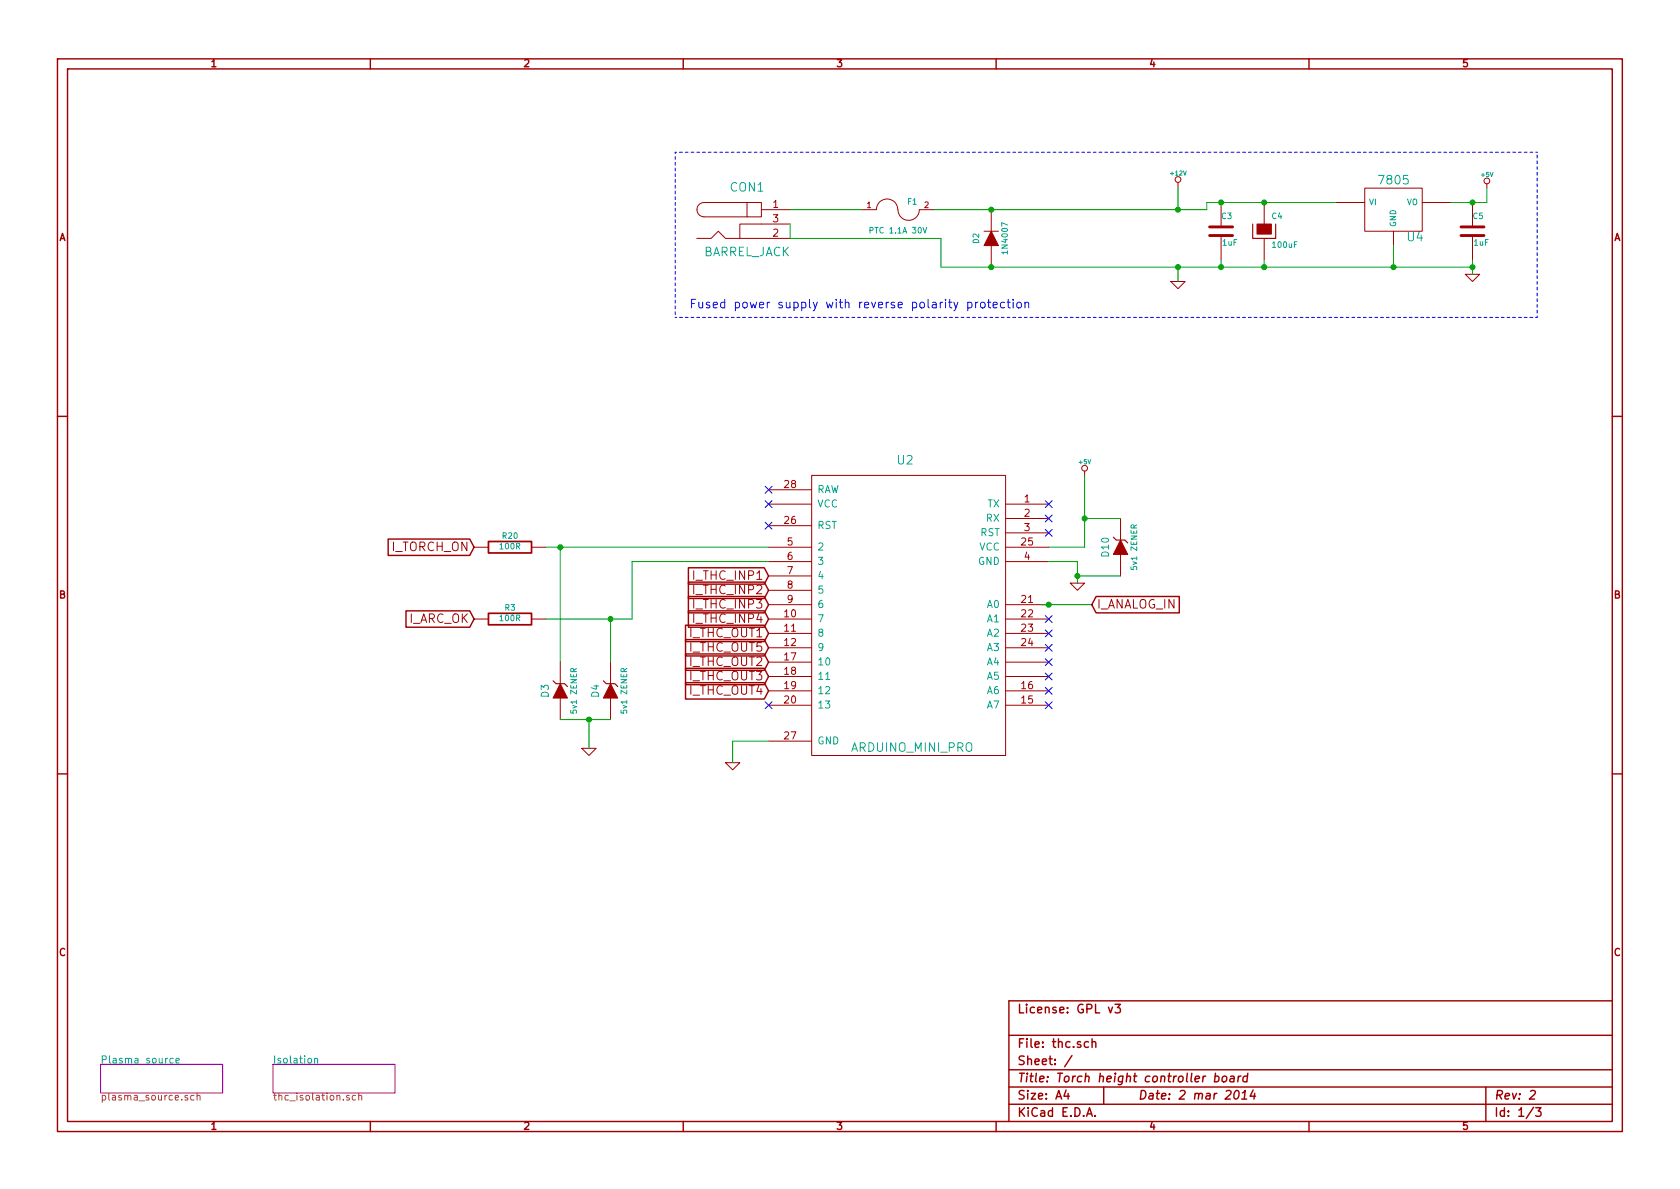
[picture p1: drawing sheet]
EESchema Schematic File Version 2
LIBS:db9_shield
LIBS:74hct04
LIBS:power
LIBS:device
LIBS:transistors
LIBS:conn
LIBS:linear
LIBS:regul
LIBS:74xx
LIBS:cmos4000
LIBS:adc-dac
LIBS:memory
LIBS:xilinx
LIBS:special
LIBS:microcontrollers
LIBS:dsp
LIBS:microchip
LIBS:analog_switches
LIBS:motorola
LIBS:texas
LIBS:intel
LIBS:audio
LIBS:interface
LIBS:digital-audio
LIBS:philips
LIBS:display
LIBS:cypress
LIBS:siliconi
LIBS:opto
LIBS:atmel
LIBS:contrib
LIBS:valves
LIBS:doors
LIBS:thc-cache
EELAYER 27 0
EELAYER END
$Descr A4 11693 8268
encoding utf-8
Sheet 1 3
Title "Torch height controller board"
Date "2 mar 2014"
Rev "2"
Comp ""
Comment1 "License: GPL v3"
Comment2 ""
Comment3 ""
Comment4 ""
$EndDescr
$Comp
L +12V #PWR5
U 1 1
P 8200 1300
F 0 "#PWR5" H 8200 1250 20  0001 C CNN
F 1 "+12V" H 8200 1400 30  0000 C CNN
F 2 "" H 8200 1300 60  0000 C CNN
F 3 "" H 8200 1300 60  0000 C CNN
	1    8200 1300
	1    0    0    -1  
$EndComp
Wire Wire Line
	6500 1450 8400 1450
Wire Wire Line
	8200 1450 8200 1300
$Comp
L GND #PWR6
U 1 1
P 8200 1950
F 0 "#PWR6" H 8200 1950 30  0001 C CNN
F 1 "GND" H 8200 1880 30  0001 C CNN
F 2 "" H 8200 1950 60  0000 C CNN
F 3 "" H 8200 1950 60  0000 C CNN
	1    8200 1950
	1    0    0    -1  
$EndComp
$Comp
L ARDUINO_MINI_PRO U2
U 1 1
P 6300 4200
F 0 "U2" H 6300 5200 60  0000 C CNN
F 1 "ARDUINO_MINI_PRO" H 6350 3200 60  0000 C CNN
F 2 "~" H 6300 4350 60  0000 C CNN
F 3 "~" H 6300 4350 60  0000 C CNN
	1    6300 4200
	1    0    0    -1  
$EndComp
$Comp
L GND #PWR2
U 1 1
P 5100 5300
F 0 "#PWR2" H 5100 5300 30  0001 C CNN
F 1 "GND" H 5100 5230 30  0001 C CNN
F 2 "" H 5100 5300 60  0000 C CNN
F 3 "" H 5100 5300 60  0000 C CNN
	1    5100 5300
	1    0    0    -1  
$EndComp
Wire Wire Line
	5350 5150 5100 5150
Wire Wire Line
	5100 5150 5100 5300
$Comp
L GND #PWR3
U 1 1
P 7500 4050
F 0 "#PWR3" H 7500 4050 30  0001 C CNN
F 1 "GND" H 7500 3980 30  0001 C CNN
F 2 "" H 7500 4050 60  0000 C CNN
F 3 "" H 7500 4050 60  0000 C CNN
	1    7500 4050
	1    0    0    -1  
$EndComp
Wire Wire Line
	7300 3900 7500 3900
Wire Wire Line
	7500 3900 7500 4050
$Comp
L C C3
U 1 1
P 8500 1600
F 0 "C3" H 8500 1700 40  0000 L CNN
F 1 "1uF" H 8506 1515 40  0000 L CNN
F 2 "~" H 8538 1450 30  0000 C CNN
F 3 "~" H 8500 1600 60  0000 C CNN
	1    8500 1600
	1    0    0    -1  
$EndComp
$Comp
L CP C4
U 1 1
P 8800 1600
F 0 "C4" H 8850 1700 40  0000 L CNN
F 1 "100uF" H 8850 1500 40  0000 L CNN
F 2 "~" H 8900 1450 30  0000 C CNN
F 3 "~" H 8800 1600 300 0000 C CNN
	1    8800 1600
	1    0    0    -1  
$EndComp
Wire Wire Line
	8400 1450 8400 1400
Wire Wire Line
	8400 1400 9300 1400
Connection ~ 8200 1450
Connection ~ 8500 1400
$Comp
L 7805 U4
U 1 1
P 9700 1450
F 0 "U4" H 9850 1254 60  0000 C CNN
F 1 "7805" H 9700 1650 60  0000 C CNN
F 2 "~" H 9700 1450 60  0000 C CNN
F 3 "~" H 9700 1450 60  0000 C CNN
	1    9700 1450
	1    0    0    -1  
$EndComp
Connection ~ 8800 1400
Wire Wire Line
	9700 1850 9700 1700
$Comp
L C C5
U 1 1
P 10250 1600
F 0 "C5" H 10250 1700 40  0000 L CNN
F 1 "1uF" H 10256 1515 40  0000 L CNN
F 2 "~" H 10288 1450 30  0000 C CNN
F 3 "~" H 10250 1600 60  0000 C CNN
	1    10250 1600
	1    0    0    -1  
$EndComp
Wire Wire Line
	10100 1400 10350 1400
$Comp
L +5V #PWR8
U 1 1
P 10350 1300
F 0 "#PWR8" H 10350 1390 20  0001 C CNN
F 1 "+5V" H 10350 1390 30  0000 C CNN
F 2 "" H 10350 1300 60  0000 C CNN
F 3 "" H 10350 1300 60  0000 C CNN
	1    10350 1300
	1    0    0    -1  
$EndComp
Wire Wire Line
	10350 1400 10350 1300
Connection ~ 10250 1400
$Comp
L GND #PWR7
U 1 1
P 10250 1900
F 0 "#PWR7" H 10250 1900 30  0001 C CNN
F 1 "GND" H 10250 1830 30  0001 C CNN
F 2 "" H 10250 1900 60  0000 C CNN
F 3 "" H 10250 1900 60  0000 C CNN
	1    10250 1900
	1    0    0    -1  
$EndComp
Wire Wire Line
	10250 1800 10250 1900
$Comp
L +5V #PWR4
U 1 1
P 7550 3300
F 0 "#PWR4" H 7550 3390 20  0001 C CNN
F 1 "+5V" H 7550 3390 30  0000 C CNN
F 2 "" H 7550 3300 60  0000 C CNN
F 3 "" H 7550 3300 60  0000 C CNN
	1    7550 3300
	1    0    0    -1  
$EndComp
Wire Wire Line
	7550 3800 7300 3800
Wire Wire Line
	7550 3300 7550 3800
$Comp
L FUSE F1
U 1 1
P 6250 1450
F 0 "F1" H 6350 1500 40  0000 C CNN
F 1 "PTC 1.1A 30V" H 6250 1300 40  0000 C CNN
F 2 "~" H 6250 1450 60  0000 C CNN
F 3 "~" H 6250 1450 60  0000 C CNN
	1    6250 1450
	1    0    0    -1  
$EndComp
Wire Wire Line
	5500 1450 6000 1450
$Comp
L DIODE D2
U 1 1
P 6900 1650
F 0 "D2" H 6900 1750 40  0000 C CNN
F 1 "1N4007" H 6900 1550 40  0000 C CNN
F 2 "~" H 6900 1650 60  0000 C CNN
F 3 "~" H 6900 1650 60  0000 C CNN
	1    6900 1650
	0    -1   -1   0   
$EndComp
Connection ~ 6900 1450
Wire Wire Line
	5500 1650 6550 1650
Wire Wire Line
	6550 1650 6550 1850
Connection ~ 6900 1850
Connection ~ 10250 1850
Wire Wire Line
	6550 1850 10250 1850
Wire Wire Line
	8800 1800 8800 1850
Connection ~ 8800 1850
Wire Wire Line
	8500 1800 8500 1850
Connection ~ 8500 1850
Connection ~ 9700 1850
Wire Wire Line
	8200 1850 8200 1950
Connection ~ 8200 1850
Wire Wire Line
	7250 4200 7600 4200
$Sheet
S 1900 7400 850  200 
U 52BF21D2
F0 "Isolation" 50
F1 "thc_isolation.sch" 50
$EndSheet
$Comp
L BARREL_JACK CON1
U 1 1
P 5200 1550
F 0 "CON1" H 5200 1800 60  0000 C CNN
F 1 "BARREL_JACK" H 5200 1350 60  0000 C CNN
F 2 "~" H 5200 1550 60  0000 C CNN
F 3 "~" H 5200 1550 60  0000 C CNN
	1    5200 1550
	1    0    0    -1  
$EndComp
Wire Wire Line
	5500 1550 5500 1650
$Comp
L ZENER D3
U 1 1
P 3900 4800
F 0 "D3" H 3900 4900 50  0000 C CNN
F 1 "5v1 ZENER" H 3900 4700 40  0000 C CNN
F 2 "~" H 3900 4800 60  0000 C CNN
F 3 "~" H 3900 4800 60  0000 C CNN
	1    3900 4800
	0    -1   -1   0   
$EndComp
Wire Wire Line
	3800 3800 5350 3800
Wire Wire Line
	3800 4300 4400 4300
$Comp
L ZENER D4
U 1 1
P 4250 4800
F 0 "D4" H 4250 4900 50  0000 C CNN
F 1 "5v1 ZENER" H 4250 4700 40  0000 C CNN
F 2 "~" H 4250 4800 60  0000 C CNN
F 3 "~" H 4250 4800 60  0000 C CNN
	1    4250 4800
	0    -1   -1   0   
$EndComp
Wire Wire Line
	3900 4600 3900 3800
Connection ~ 3900 3800
Wire Wire Line
	4250 4600 4250 4300
Connection ~ 4250 4300
$Comp
L GND #PWR1
U 1 1
P 4100 5200
F 0 "#PWR1" H 4100 5200 30  0001 C CNN
F 1 "GND" H 4100 5130 30  0001 C CNN
F 2 "" H 4100 5200 60  0000 C CNN
F 3 "" H 4100 5200 60  0000 C CNN
	1    4100 5200
	1    0    0    -1  
$EndComp
Wire Wire Line
	3900 5000 4250 5000
Wire Wire Line
	4100 5000 4100 5200
Connection ~ 4100 5000
Text GLabel 5350 4300 0    60   Input ~ 0
I_THC_INP4
Text GLabel 5350 4200 0    60   Input ~ 0
I_THC_INP3
Text GLabel 5350 4100 0    60   Input ~ 0
I_THC_INP2
Text GLabel 5350 4000 0    60   Input ~ 0
I_THC_INP1
Text GLabel 5350 4400 0    60   Input ~ 0
I_THC_OUT1
Text GLabel 5350 4500 0    60   Input ~ 0
I_THC_OUT5
Text GLabel 5350 4800 0    60   Input ~ 0
I_THC_OUT4
Text GLabel 5350 4700 0    60   Input ~ 0
I_THC_OUT3
Text GLabel 5350 4600 0    60   Input ~ 0
I_THC_OUT2
NoConn ~ 7300 4900
NoConn ~ 7300 4800
NoConn ~ 7300 4400
NoConn ~ 7300 4300
NoConn ~ 7300 3700
NoConn ~ 7300 3600
NoConn ~ 7300 3500
NoConn ~ 5350 3650
NoConn ~ 5350 3400
NoConn ~ 5350 4900
Connection ~ 7300 4200
Wire Notes Line
	4700 1050 4700 2200
Wire Notes Line
	4700 2200 10700 2200
Wire Notes Line
	10700 2200 10700 1050
Wire Notes Line
	10700 1050 4700 1050
Text Notes 4800 2150 0    60   ~ 0
Fused power supply with reverse polarity protection
Wire Wire Line
	4400 3900 5350 3900
Wire Wire Line
	4400 4300 4400 3900
NoConn ~ 7300 4500
NoConn ~ 7300 4600
NoConn ~ 7300 4700
$Comp
L ZENER D10
U 1 1
P 7800 3800
F 0 "D10" H 7800 3900 50  0000 C CNN
F 1 "5v1 ZENER" H 7800 3700 40  0000 C CNN
F 2 "~" H 7800 3800 60  0000 C CNN
F 3 "~" H 7800 3800 60  0000 C CNN
	1    7800 3800
	0    -1   -1   0   
$EndComp
Wire Wire Line
	7800 3600 7550 3600
Connection ~ 7550 3600
Wire Wire Line
	7800 4000 7500 4000
Connection ~ 7500 4000
$Sheet
S 700  7400 850  200 
U 52EEA39D
F0 "Plasma source" 50
F1 "plasma_source.sch" 50
$EndSheet
$Comp
L R R20
U 1 1
P 3550 3800
F 0 "R20" V 3630 3800 40  0000 C CNN
F 1 "100R" V 3557 3801 40  0000 C CNN
F 2 "~" V 3480 3800 30  0000 C CNN
F 3 "~" H 3550 3800 30  0000 C CNN
	1    3550 3800
	0    -1   -1   0   
$EndComp
$Comp
L R R3
U 1 1
P 3550 4300
F 0 "R3" V 3630 4300 40  0000 C CNN
F 1 "100R" V 3557 4301 40  0000 C CNN
F 2 "~" V 3480 4300 30  0000 C CNN
F 3 "~" H 3550 4300 30  0000 C CNN
	1    3550 4300
	0    -1   -1   0   
$EndComp
Text GLabel 3300 3800 0    60   Input ~ 0
I_TORCH_ON
Text GLabel 3300 4300 0    60   Input ~ 0
I_ARC_OK
Text GLabel 7600 4200 2    60   Input ~ 0
I_ANALOG_IN
NoConn ~ 5350 3500
$EndSCHEMATC
